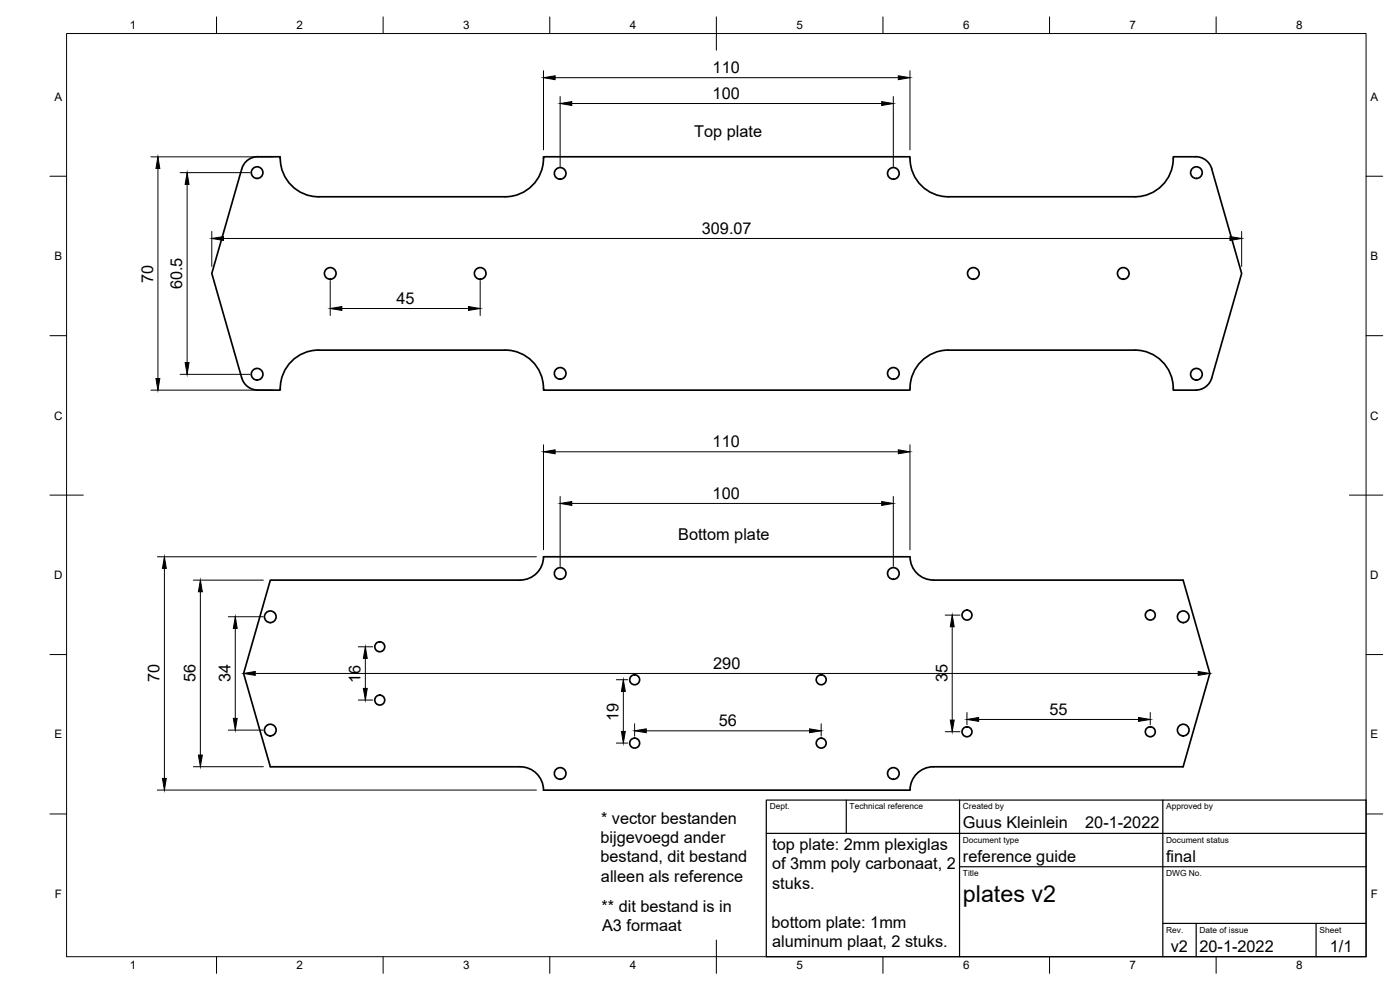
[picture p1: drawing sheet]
<svg xmlns="http://www.w3.org/2000/svg" width="420mm" height="297mm" viewBox="0 0 420 297" stroke-linecap="round" stroke-linejoin="round" font-family="sans-serif">
<!-- layer: Visible -->
<g fill="none" stroke="#000" stroke-width=".51">
<path d="M73.8 48.6a5 5 0 0 1 3.6-1.6h6.7a11.6 11.6 0 0 0 11.5 12h56a11.5 11.5 0 0 0 11.5-12h110a11.6 11.6 0 0 0 11.5 12h56a11.5 11.5 0 0 0 11.5-12h6.7a5 5 0 0 1 4.9 3.6l8.9 31.4-9 31.4a5 5 0 0 1-4.8 3.6l-6.7 .1a11.5 11.5 0 0 0-11.5-12.1l-56 .1a11.5 11.5 0 0 0-11.5 12h-110a11.5 11.5 0 0 0-11.5-12.1l-56 .1a11.5 11.5 0 0 0-11.5 12h-6.7a5.1 5.1 0 0 1-4.8-3.7l-9-31.4 9-31.3zM163.1 167a7 7 0 0 1-7 7.1h-75l-8 28 8 28h75a7 7 0 0 1 7 7h110a7 7 0 0 1 7-7h75l8-28-8-28h-75a7 7 0 0 1-7-7.1M163.1 167.1h110"/>
<circle cx="77.2" cy="51.8" r="1.75"/>
<circle cx="168.1" cy="52" r="1.75"/>
<circle cx="268.1" cy="52" r="1.75"/>
<circle cx="359.1" cy="51.8" r="1.75"/>
<circle cx="99.1" cy="82" r="1.75"/>
<circle cx="144.1" cy="82" r="1.75"/>
<circle cx="292.1" cy="82" r="1.75"/>
<circle cx="337.1" cy="82" r="1.75"/>
<circle cx="77.2" cy="112.3" r="1.75"/>
<circle cx="168.1" cy="112" r="1.75"/>
<circle cx="268.1" cy="112" r="1.75"/>
<circle cx="359.1" cy="112.3" r="1.75"/>
<circle cx="168.1" cy="172.1" r="1.75"/>
<circle cx="268.1" cy="172.1" r="1.75"/>
<circle cx="81.1" cy="185.1" r="1.75"/>
<circle cx="114" cy="194.1" r="1.49"/>
<circle cx="290.2" cy="184.5" r="1.49"/>
<circle cx="345.2" cy="184.5" r="1.49"/>
<circle cx="355.1" cy="185.1" r="1.75"/>
<circle cx="81.1" cy="219.1" r="1.75"/>
<circle cx="114" cy="210.1" r="1.49"/>
<circle cx="190.5" cy="204" r="1.49"/>
<circle cx="246.5" cy="204" r="1.49"/>
<circle cx="290.2" cy="219.6" r="1.49"/>
<circle cx="345.2" cy="219.6" r="1.49"/>
<circle cx="355.1" cy="219.1" r="1.75"/>
<circle cx="168.1" cy="232.1" r="1.75"/>
<circle cx="190.5" cy="223" r="1.49"/>
<circle cx="246.5" cy="223" r="1.49"/>
<circle cx="268.1" cy="232.1" r="1.75"/>
</g>
<!-- layer: Border -->
<g fill="none" stroke="#000" stroke-width=".3">
<path d="M20 10.1h390v276.9h-390zM65 5.1v5M115 5.1v5M165 5.1v5M215 5.1v10M265 5.1v5M315 5.1v5M365 5.1v5M15 52.9h5M410 52.9h5M15 100.7h5M410 100.7h5"/>
<path d="M15 148.6h10M405 148.6h10M15 196.4h5M410 196.4h5M15 244.2h5M410 244.2h5M65 287v5M115 287v5M165 287v5M215 282.1v9.9M265 287v5M315 287v5"/>
<path d="M365 287v5"/>
</g>
<!-- layer: TitleBlock -->
<path d="M230 240.1h180v46.9h-180zM230 250h180M254 240.1v9.9M288 240.1v46.9M349 240.1v46.9M288 260.1h122M349 277.1h61M359 277.1v9.9M395 277.1v9.9" fill="none" stroke="#000" stroke-width=".36"/>
<!-- layer: Dimensions -->
<g fill="none" stroke="#000" stroke-width=".3">
<path d="M163.1 21.2v23.8M166.6 23.3h103M168.1 29v21M171.6 31.1h93M268.1 29v21M273.1 21.2v23.8M45.3 47.1h36.7M47.4 50.6v63M54.1 51.8h21M56.2 55.3v53.5M63.6 69.5v10.5M67.1 71.6h302"/>
<path d="M372.6 69.5v10.5M99.1 84.2v10.5M102.6 92.6h38M144.1 84.2v10.5M45.3 117.1h36.7M54.1 112.3h21M163.1 133.5v31.5M166.6 135.6h103M273.1 133.5v31.5M168.1 149v21M171.6 151.1h93M268.1 149v21"/>
<path d="M47.2 167.1h113.8M49.3 170.5v63.1M58 174.1h21M60.1 177.6v49M68.5 185h10.5M70.6 188.6v26.9M107.5 194.1h4.4M109.6 197.6v9M283.7 184.6h4.4M285.8 188.1v28M68.5 219.1h10.5M76.6 202.1h283"/>
<path d="M107.5 210h4.4M185 203.9h3.4M187.1 207.5v12M190.5 217.2v3.7M194 219.3h49M246.4 217.2v3.7M283.7 219.5h4.4M290.2 213.8v3.7M293.7 215.9h48M345.2 213.8v3.7M47.2 237.1h113.8M58 230h21"/>
<path d="M185 223h3.4"/>
</g>
<g fill="#000" stroke="#000" stroke-width=".3">
<path d="M163.1 23.3l3.5-.6v1.2zM168.1 31.1l3.5-.6v1.2zM264.6 30.5l3.5 .6-3.5 .6zM269.6 22.7l3.5 .6-3.5 .6zM47.4 47.1l.6 3.5h-1.2zM56.2 51.8l.5 3.5h-1.1zM63.6 71.6l3.5-.6v1.1zM369.1 71l3.5 .6-3.5 .5zM99.1 92.6l3.5-.6v1.1zM140.6 92l3.5 .6-3.5 .5zM46.8 113.6h1.2l-.6 3.5zM55.6 108.8h1.1l-.5 3.5z"/>
<path d="M163.1 135.6l3.5-.6v1.2zM269.6 135l3.5 .6-3.5 .6zM168.1 151.1l3.5-.6v1.1zM264.6 150.5l3.5 .6-3.5 .5zM49.3 167.1l.6 3.4h-1.2zM60.1 174.1l.6 3.5h-1.2zM70.6 185l.6 3.6h-1.2zM109.6 194.1l.6 3.5h-1.1zM285.8 184.6l.6 3.5h-1.2zM70 215.5h1.2l-.6 3.6zM73.1 202.1l3.5-.6v1.1zM109.1 206.6h1.1l-.6 3.4z"/>
<path d="M187.1 203.9l.6 3.6h-1.2zM186.5 219.5h1.2l-.6 3.5zM190.5 219.3l3.5-.6v1.1zM243 218.7l3.4 .6-3.4 .5zM285.2 216.1h1.2l-.6 3.4zM290.2 215.9l3.5-.6v1.1zM341.7 215.3l3.5 .6-3.5 .5zM359.6 201.5l3.5 .6-3.5 .5zM48.7 233.6h1.2l-.6 3.5zM59.5 226.6h1.2l-.6 3.4z"/>
</g>
<text font-size="7" x="289" y="270.6">plates v2</text>
<g font-size="4.9">
<text x="213.9" y="21.9">110</text>
<text x="213.9" y="29.6">100</text>
<text x="208.3" y="41.1">Top plate</text>
<text x="210.6" y="70.1">309.07</text>
<text x="45.9" y="84.8" transform="rotate(-90 45.9 84.8)">70</text>
<text x="54.7" y="86.8" transform="rotate(-90 54.7 86.8)">60.5</text>
<text x="119" y="91.1">45</text>
<text x="213.9" y="134.1">110</text>
<text x="213.9" y="149.6">100</text>
<text x="203.5" y="162.2">Bottom plate</text>
<text x="214.1" y="200.6">290</text>
<text x="47.9" y="204.8" transform="rotate(-90 47.9 204.8)">70</text>
<text x="58.7" y="204.8" transform="rotate(-90 58.7 204.8)">56</text>
<text x="69.2" y="204.8" transform="rotate(-90 69.2 204.8)">34</text>
<text x="108.2" y="204.9" transform="rotate(-90 108.2 204.9)">16</text>
<text x="284.3" y="204.8" transform="rotate(-90 284.3 204.8)">35</text>
<text x="315" y="214.4">55</text>
<text x="185.6" y="216.3" transform="rotate(-90 185.6 216.3)">19</text>
<text x="215.8" y="217.8">56</text>
<text x="180.4" y="247.1">* vector bestanden</text>
<text x="289" y="248.5">Guus Kleinlein</text>
<text x="325.7" y="248.5">20-1-2022</text>
<text x="180.2" y="252.9">bijgevoegd ander</text>
<text x="231.8" y="255">top plate: 2mm plexiglas</text>
<text x="180.2" y="258.8">bestand, dit bestand</text>
<text x="231.7" y="260.8">of 3mm poly carbonaat, 2</text>
<text x="289" y="258.6">reference guide</text>
<text x="350" y="258.6">final</text>
<text x="180.4" y="264.7">alleen als reference</text>
<text x="231.7" y="266.7">stuks.</text>
<text x="180.5" y="273.5">** dit bestand is in</text>
<text x="180.7" y="279.4">A3 formaat</text>
<text x="231.6" y="278.4">bottom plate: 1mm</text>
<text x="231.7" y="284.2">aluminum plaat, 2 stuks.</text>
<text x="351.4" y="285.7">v2</text>
<text x="360" y="285.5">20-1-2022</text>
<text x="399.1" y="285.7">1/1</text>
</g>
<g font-size="3.5">
<text x="39" y="8.8">1</text>
<text x="89" y="8.8">2</text>
<text x="139" y="8.8">3</text>
<text x="189" y="8.8">4</text>
<text x="239" y="8.8">5</text>
<text x="289" y="8.8">6</text>
<text x="339" y="8.8">7</text>
<text x="389" y="8.8">8</text>
<text x="16.3" y="30.2">A</text>
<text x="411.3" y="30.2">A</text>
<text x="16.3" y="78">B</text>
<text x="411.3" y="78">B</text>
<text x="16.2" y="125.9">C</text>
<text x="411.2" y="125.9">C</text>
<text x="16.2" y="173.7">D</text>
<text x="411.2" y="173.7">D</text>
<text x="16.3" y="221.6">E</text>
<text x="411.3" y="221.6">E</text>
<text x="16.4" y="269.4">F</text>
<text x="411.4" y="269.4">F</text>
<text x="39" y="290.8">1</text>
<text x="89" y="290.8">2</text>
<text x="139" y="290.8">3</text>
<text x="189" y="290.8">4</text>
<text x="239" y="290.8">5</text>
<text x="289" y="290.8">6</text>
<text x="339" y="290.8">7</text>
<text x="389" y="290.8">8</text>
</g>
<g font-size="2.5">
<text x="231" y="242.9">Dept.</text>
<text x="255" y="242.9">Technical reference</text>
<text x="289" y="242.9">Created by</text>
<text x="350" y="242.9">Approved by</text>
<text x="289" y="252.8">Document type</text>
<text x="350" y="252.8">Document status</text>
<text x="289" y="262.9">Title</text>
<text x="350" y="262.9">DWG No.</text>
<text x="350" y="279.9">Rev.</text>
<text x="360" y="279.9">Date of issue</text>
<text x="396" y="279.9">Sheet</text>
</g>
</svg>
